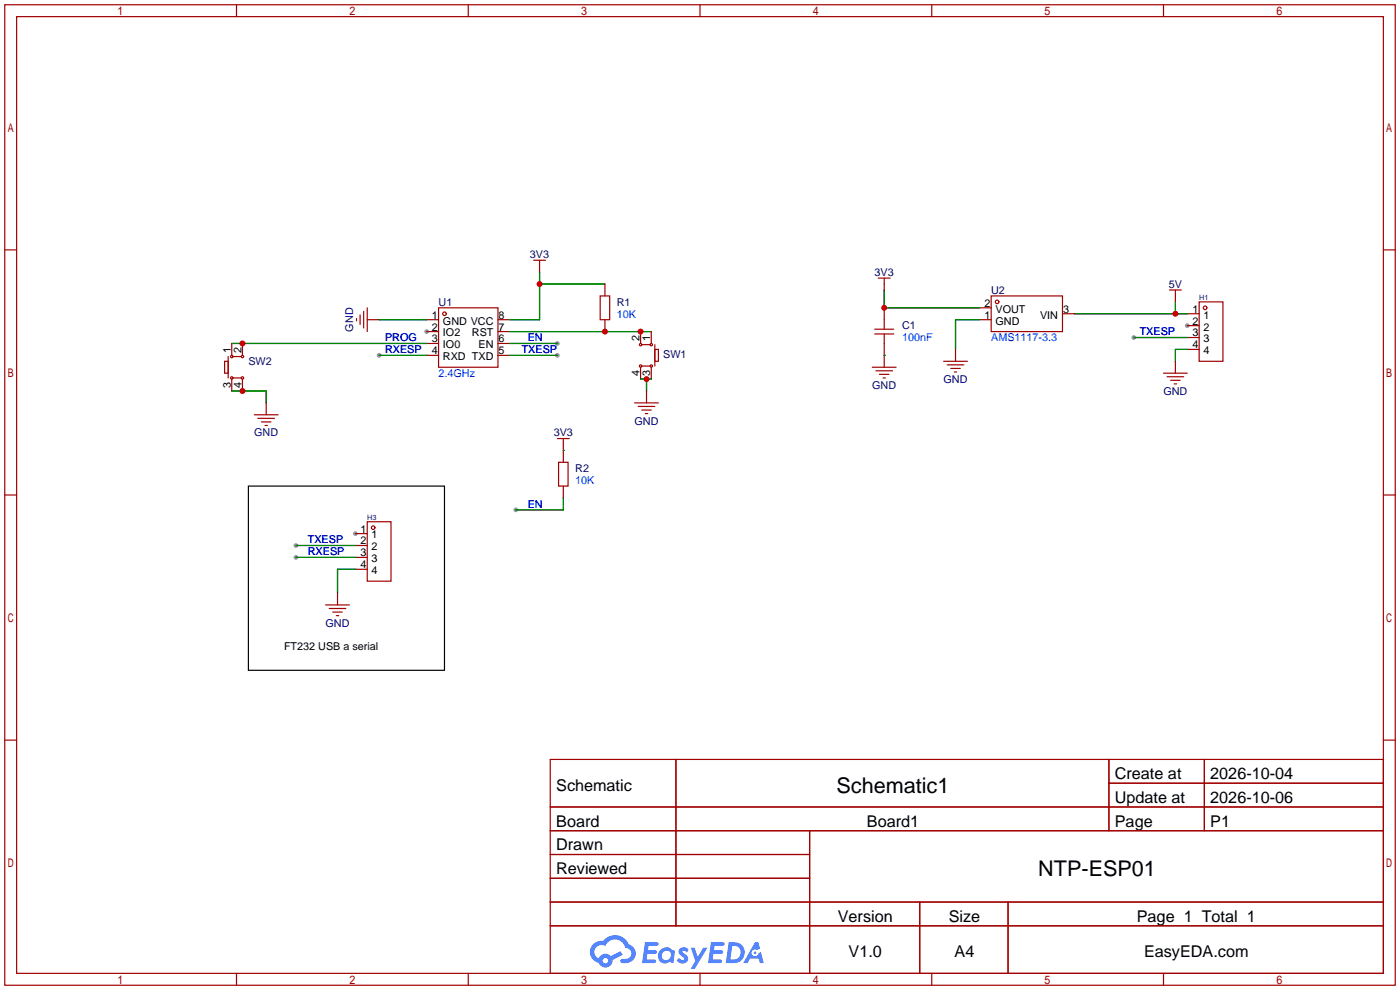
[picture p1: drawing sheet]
<svg xmlns="http://www.w3.org/2000/svg" width="299mm" height="212mm" viewBox="0 0 299 212" stroke-linecap="round" stroke-linejoin="round" font-family="sans-serif">
<g fill="#999">
<circle cx="91.2" cy="70.9" r=".51"/>
<circle cx="253.7" cy="69.6" r=".51"/>
<circle cx="75.9" cy="114" r=".51"/>
<circle cx="119.1" cy="75.9" r=".51"/>
<circle cx="81" cy="75.9" r=".51"/>
<circle cx="242.3" cy="72.1" r=".51"/>
<circle cx="119.1" cy="73.4" r=".51"/>
<circle cx="110.2" cy="109" r=".51"/>
<circle cx="63.2" cy="116.6" r=".51"/>
<circle cx="63.2" cy="119.1" r=".51"/>
</g>
<g fill="none" stroke="#a10000" stroke-width=".25">
<path d="M1 1h297.2v209.6h-297.2zM3.6 3.6h292.1v204.4h-292.1zM50.5 1v2.6M100.1 1v2.6M149.6 1v2.6M199.1 1v2.6M248.7 1v2.6M1 53.4h2.6M295.7 53.4h2.5M1 105.8h2.6M295.7 105.8h2.5M1 158.2h2.6"/>
<path d="M295.7 158.2h2.5M117.6 162.3h178.1v45.7h-178.1zM117.6 172.5h178.1M117.6 177.5h178.1M144.5 162.3v35.6M173 177.5v30.5M237 162.3v15.2M237 167.4h58.7M257.4 162.3v15.2M117.6 182.6h55.4M117.6 192.8h178.1M117.6 187.7h55.4"/>
<path d="M117.6 197.9h178.1M196.6 192.8v15.2M215.4 192.8v15.2M50.5 208v2.6M100.1 208v2.6M149.6 208v2.6M199.1 208v2.6M248.7 208v2.6"/>
</g>
<g fill="#5487ff">
<path d="M145.3 202.7a1.3 1.3 0 0 1 1.9 .3l-.4 .6a.54 .54 0 0 0-.9-.2l.1 .2a1.34 1.34 0 0 1 .9 1.8 1.47 1.47 0 0 1-2.3-.1l.5-.6 .8 .5a.31 .31 0 0 0 .4-.3 .31 .31 0 0 0-.3-.4 1.12 1.12 0 0 1-.7-1.8z"/>
<path d="M147.6 202.5h.9l.6 2 1.2-2h.9l-2.7 4.6h-.9l1-1.7z"/>
<path d="M137.8 201.4h1.7a1.31 1.31 0 0 1 1.2 .2 .4 .4 0 0 1-.3 .5l-1.8 .1-.1 .9h1.6a.4 .4 0 0 1 .4 .4 .4 .4 0 0 1-.5 .4h-1.6l-.2 1.2h1.4a.46 .46 0 0 1 .5 0 .46 .46 0 0 1 .1 .5l-.4 .2h-2.6z"/>
<path d="M151.9 201.4h1.7a1.32 1.32 0 0 1 1.2 .2 .39 .39 0 0 1-.3 .5l-1.8 .1-.1 .9h1.6a.4 .4 0 0 1 .4 .4 .4 .4 0 0 1-.4 .4h-1.7l-.2 1.2h1.4a.46 .46 0 0 1 .5 0 .46 .46 0 0 1 .1 .5l-.4 .2h-2.6z"/>
<path d="M161.3 201.4h.8l.3 1.3-.6 .4a.75 .75 0 0 0-1.1 .3 .75 .75 0 0 0 .5 1 .75 .75 0 0 0 .9-.7l.5-.2 .6 2.3h-.8l-.3-.9h-1.8l-.5 .9h-1z"/>
<path d="M155.7 201.4l-.6 4.4h1.5a2.27 2.27 0 0 0 2.6-2.2 2.27 2.27 0 0 0-2.7-2.2zM156.5 202.1a1.5 1.5 0 0 1 1.8 1.6 1.5 1.5 0 0 1-1.9 1.4h-.3z"/>
<path d="M141.2 203a1.6 1.6 0 0 0-.3 2.3 1.6 1.6 0 0 0 2.3 .2l.7 .3 .3-2.4-.1-.3-.5-.1a1.58 1.58 0 0 0-2.4 0zM141.8 203.5a.98 .98 0 0 1 1.6 .4 .98 .98 0 0 1-1.1 1.3 .94 .94 0 0 1-.9-.7 .94 .94 0 0 1 .4-1z"/>
<path d="M126.8 201.8a2.37 2.37 0 0 0 1.1 4 1.54 1.54 0 0 0 1.8 1 1.54 1.54 0 0 0 1.2-1.6l2.2-1.1-.5-.8-2 1a1.57 1.57 0 0 0-2.7 .5 1.5 1.5 0 0 1-.7-2.1 1.5 1.5 0 0 1 2.2-.5 2.23 2.23 0 0 1 2.3-1.4 2.23 2.23 0 0 1 2 1.8 1.16 1.16 0 0 1 1.2 1.1 1.16 1.16 0 0 1-1.1 1.2h-.7a.47 .47 0 0 0-.5 .4 .47 .47 0 0 0 .4 .5 2.17 2.17 0 0 0 2.5-.9 2.17 2.17 0 0 0-.3-2.7l-.8-.4a3.2 3.2 0 0 0-5.5-.7l-1.1 .1zM128.8 205.3a.6 .6 0 0 1 1.2 0 .6 .6 0 0 1-1.2 0z"/>
<circle cx="161.4" cy="203.6" r=".28"/>
</g>
<g fill="none" stroke="#a10000" stroke-width=".25">
<path d="M114 55.6h2.6M115.3 55.6v2.6M187.7 59.4h2.5M189 59.4v2.6M48 77.2h.8v2.6h-.8zM48.8 76.2v4.6M49.5 73.4v2.5M49.8 76.2h1.8M51.8 73.4v2.5M76.2 68.1v.5M77 67.3v2M77.7 66.5v3.6"/>
<path d="M78.5 68.3h2.5M78.5 65.8v5.1M91.2 68.3h2.5M91.2 70.9h2.5M91.2 73.4h2.5M91.2 75.9h2.5M93.7 65.8h12.7v12.7h-12.7zM106.4 68.3h2.6M106.4 70.9h2.6M106.4 73.4h2.6M106.4 75.9h2.6M128.3 63.2h2v5.1h-2z"/>
<path d="M129.3 60.7v2.5M129.3 68.3v2.6M136.9 70.9v2.5M136.9 78.5v2.5M137.2 73.7h1.7M137.2 78.2h1.7M139.2 70.9v2.5M139.2 78.5v2.5M140 74.7h.7v2.5h-.7zM140 73.7v4.5M186.4 78.5h5.1M186.9 71.4h4.1"/>
<path d="M186.9 70.4h4.1M187.2 79.2h3.6M189 65.8v4.6M189 71.4v7.1M201.7 77.2h5.1M202.4 78h3.6M203.2 78.7h2M204 79.5h.5M204.2 74.7v2.5M209.3 68.3h2.5M209.3 65.8h2.5M211.8 63.2h15.3v7.7h-15.3z"/>
<path d="M227.1 67.1h2.5M248.7 79.8h5M249.9 62h2.6M251.2 62v2.5M251.2 77.2v2.6M253.7 67.1h2.6M253.7 69.6h2.6M253.7 72.1h2.6M253.7 74.7h2.6M256.3 64.5h5.1v12.7h-5.1zM49.5 81v2.6M49.8 80.8h1.8"/>
<path d="M51.8 81v2.6M54.4 88.6h5M55.1 89.4h3.6M55.9 90.2h2M56.6 90.9h.5M56.9 86.1v2.5M119.1 93.7h2.6M119.4 98.8h2v5.1h-2zM120.4 93.7v5.1M135.6 86.1h5.1M136.4 86.9h3.6M137.2 87.6h2"/>
<path d="M137.9 88.4h.5M138.2 83.6v2.5M188 80h2M188.7 80.8h.5M249.4 80.5h3.6M250.2 81.3h2M251 82h.5M75.9 114h2.6M75.9 116.6h2.6M75.9 119.1h2.6M78.5 111.5h5.1v12.7h-5.1zM120.4 103.9v2.5"/>
<path d="M69.6 129.3h5.1M70.4 130h3.5M71.1 130.8h2.1M71.9 131.6h.5M72.1 126.7v2.6M75.9 121.7h2.6"/>
<circle cx="49.5" cy="76.2" r=".25"/>
<circle cx="51.8" cy="76.2" r=".25"/>
<circle cx="95" cy="67.1" r=".38"/>
<circle cx="136.9" cy="78.2" r=".25"/>
<circle cx="136.9" cy="73.7" r=".25"/>
<circle cx="139.2" cy="78.2" r=".25"/>
<circle cx="139.2" cy="73.7" r=".25"/>
<circle cx="213.1" cy="64.5" r=".38"/>
<circle cx="257.6" cy="65.8" r=".38"/>
<circle cx="49.5" cy="80.8" r=".25"/>
<circle cx="51.8" cy="80.8" r=".25"/>
<circle cx="79.8" cy="112.8" r=".38"/>
</g>
<g fill="none" stroke="#008700" stroke-width=".25">
<path d="M115.3 58.2v10.1h-6.3M49.5 73.4h41.7M81 68.3h10.2M81 75.9h10.2M109 75.9h10.1M109 73.4h10.1M109 70.9h30.2M115.3 60.7h14M189 75.9h.1M189 62v3.8h20.3M209.3 68.3h-5.1v6.4M229.6 67.1h24.1"/>
<path d="M242.3 72.1h11.4M251.2 64.5v2.6M253.7 74.7h-2.5v2.5M49.5 83.6h7.4v2.5M120.4 96.3h.1M136.9 81h2.3M138.2 81v2.6M63.2 116.6h12.7M63.2 119.1h12.7M120.4 106.4v2.6h-10.2M75.9 121.7h-3.8v5"/>
</g>
<path d="M53.1 103.9h41.9v39.4h-41.9z" fill="none" stroke="#000" stroke-width=".25"/>
<g fill="#c00">
<circle cx="251.2" cy="67.1" r=".63"/>
<circle cx="189" cy="65.8" r=".63"/>
<circle cx="115.3" cy="60.7" r=".63"/>
<circle cx="51.8" cy="73.4" r=".63"/>
<circle cx="51.8" cy="83.6" r=".63"/>
<circle cx="129.3" cy="70.9" r=".63"/>
<circle cx="136.9" cy="70.9" r=".63"/>
<circle cx="138.2" cy="81" r=".63"/>
</g>
<g font-size="4.6">
<text x="178.8" y="169.4">Schematic1</text>
<text x="221.9" y="187.2">NTP-ESP01</text>
</g>
<g font-size="3.5">
<text x="238.3" y="166.5">Create at</text>
<text x="258.7" y="166.5">2026-10-04</text>
<text x="118.9" y="169.1">Schematic</text>
<text x="238.3" y="171.6">Update at</text>
<text x="258.7" y="171.6">2026-10-06</text>
<text x="118.9" y="176.7">Board</text>
<text x="185.3" y="176.7">Board1</text>
<text x="238.3" y="176.7">Page</text>
<text x="258.7" y="176.7">P1</text>
<text x="118.9" y="181.8">Drawn</text>
<text x="118.9" y="186.8">Reviewed</text>
<text x="179.1" y="197">Version</text>
<text x="202.8" y="197">Size</text>
<text x="243" y="197">Page 1 Total 1</text>
<text x="181.4" y="204.6">V1.0</text>
<text x="204" y="204.6">A4</text>
<text x="244.5" y="204.6">EasyEDA.com</text>
</g>
<g font-size="2.3" fill="#000080">
<text x="113.3" y="55.2">3V3</text>
<text x="186.9" y="59">3V3</text>
<text x="93.7" y="65.3">U1</text>
<text x="131.8" y="65.3">R1</text>
<text x="211.8" y="62.8">U2</text>
<text x="249.8" y="61.5">5V</text>
<text x="75.5" y="70.9" transform="rotate(-90 75.5 70.9)">GND</text>
<text x="192.8" y="70.4">C1</text>
<text x="141.7" y="76.5">SW1</text>
<text x="53.1" y="78">SW2</text>
<text x="186.4" y="83.1">GND</text>
<text x="201.7" y="81.8">GND</text>
<text x="248.6" y="84.4">GND</text>
<text x="54.3" y="93.3">GND</text>
<text x="118.3" y="93.3">3V3</text>
<text x="135.6" y="90.7">GND</text>
<text x="122.9" y="100.9">R2</text>
<text x="69.6" y="133.9">GND</text>
</g>
<g font-size="2.3">
<text x="210.4" y="65.6">2</text>
<text x="92.3" y="70.6">2</text>
<text x="92.3" y="68.1">1</text>
<text x="94.7" y="71.9">IO2</text>
<text x="94.7" y="69.4">GND VCC</text>
<text x="100.9" y="71.9">RST</text>
<text x="106.6" y="68.1">8</text>
<text x="106.6" y="70.6">7</text>
<text x="210.4" y="68.1">1</text>
<text x="212.8" y="69.4">GND</text>
<text x="212.8" y="66.8">VOUT</text>
<text x="222.3" y="68.1">VIN</text>
<text x="227.2" y="66.8">3</text>
<text x="254.9" y="66.8">1</text>
<text x="254.9" y="69.4">2</text>
<text x="254.9" y="71.9">3</text>
<text x="257.2" y="68.1">1</text>
<text x="257.2" y="70.6">2</text>
<text x="49.3" y="75.4" transform="rotate(-90 49.3 75.4)">1</text>
<text x="51.6" y="75.4" transform="rotate(-90 51.6 75.4)">2</text>
<text x="92.3" y="75.7">4</text>
<text x="92.3" y="73.2">3</text>
<text x="94.7" y="77">RXD TXD</text>
<text x="94.7" y="74.4">IO0</text>
<text x="102.3" y="74.4">EN</text>
<text x="106.6" y="73.2">6</text>
<text x="106.6" y="75.7">5</text>
<text x="136.7" y="72.9" transform="rotate(-90 136.7 72.9)">2</text>
<text x="139" y="72.9" transform="rotate(-90 139 72.9)">1</text>
<text x="254.9" y="74.4">4</text>
<text x="257.2" y="73.2">3</text>
<text x="257.2" y="75.7">4</text>
<text x="49.3" y="82.8" transform="rotate(-90 49.3 82.8)">3</text>
<text x="51.6" y="82.8" transform="rotate(-90 51.6 82.8)">4</text>
<text x="136.7" y="80.3" transform="rotate(-90 136.7 80.3)">4</text>
<text x="139" y="80.3" transform="rotate(-90 139 80.3)">3</text>
<text x="77.1" y="113.8">1</text>
<text x="77.1" y="116.4">2</text>
<text x="77.1" y="118.9">3</text>
<text x="79.4" y="115.1">1</text>
<text x="79.4" y="117.6">2</text>
<text x="77.1" y="121.4">4</text>
<text x="79.4" y="120.2">3</text>
<text x="79.4" y="122.7">4</text>
<text x="60.7" y="139">FT232 USB a serial</text>
</g>
<g font-size="2.3" fill="#00f">
<text x="131.8" y="67.9">10K</text>
<text x="243.6" y="71.7">TXESP</text>
<text x="82.3" y="75.5">RXESP</text>
<text x="82.3" y="72.9">PROG</text>
<text x="111.5" y="75.5">TXESP</text>
<text x="112.8" y="72.9">EN</text>
<text x="192.8" y="72.9">100nF</text>
<text x="211.8" y="72.9">AMS1117-3.3</text>
<text x="93.7" y="80.6">2.4GHz</text>
<text x="122.9" y="103.4">10K</text>
<text x="112.8" y="108.5">EN</text>
<text x="65.8" y="116.1">TXESP</text>
<text x="65.8" y="118.7">RXESP</text>
</g>
<g font-size="1.6" fill="#000080">
<text x="256.3" y="64.2">H1</text>
<text x="78.5" y="111.2">H3</text>
</g>
</svg>
